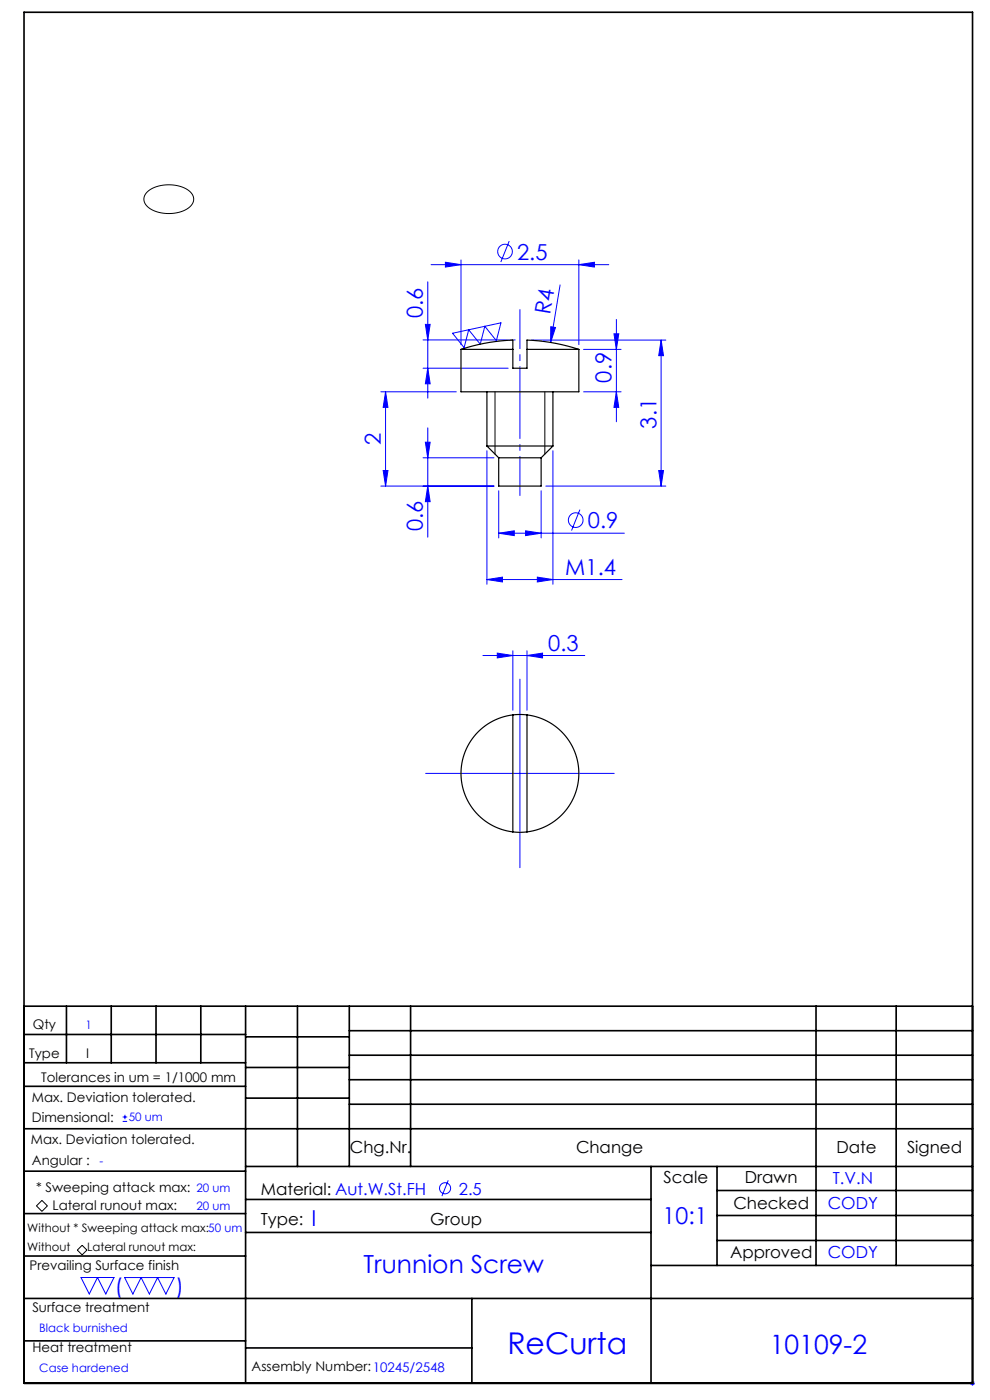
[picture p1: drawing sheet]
<svg xmlns="http://www.w3.org/2000/svg" width="210mm" height="297mm" viewBox="0 0 210 297" stroke-linecap="round" stroke-linejoin="round" font-family="sans-serif">
<g fill="none" stroke="#00f" stroke-width=".21">
<path d="M90.7 59.8v24.7M91.4 56.1h37.7M94.5 55.6l3.3 .5-3.3 .6zM97.8 55.1v18M108 51.1l-1.8 4.5M122.8 56.1l3.3-.5v1.1zM122.8 55.1v18M89.7 72.1h19.6M89.7 78.1h18.1M90.2 68.8h1l-.5 3.3zM90.7 78.1l.5 3.3h-1zM96 70.7l10.3-2.2-1 3.8-2.5-3.1-.9 3.8-2.5-3-1 3.8z"/>
<path d="M112.8 72.1h28.4M116.8 69.3l1 .2-1 3.2zM118.8 60.4l-2 12.3M123.8 74.1h7.9M130.2 70.8h1.1l-.6 3.3zM130.7 67.8v21.7M140.2 72.1l.5 3.3h-1zM140.2 72.1v31M80.8 83.1h16M81.3 99.8h1l-.5 3.3zM81.8 83.1l.5 3.3h-1zM81.8 83.1v20"/>
<path d="M89.7 97.1h15.1M90.2 93.8h1l-.5 3.3zM90.7 90.8v23.2M103.3 95.6v28.3M117.3 95.6v28.3M123.8 83.1h7.9M130.7 83.1l.6 3.3h-1.1zM139.7 99.8h1l-.5 3.3zM80.8 103.1h24M90.7 103.1l.5 3.3h-1zM105.8 113.1l3.3-.5v1zM105.8 104.1v10"/>
<path d="M105.8 113.1h26.6M111.5 112.6l3.3 .5-3.3 .5zM114.8 104.1v10M115.8 103.1h25.4M123 108.1l-1.8 4.5M102.4 139.1h21.6M103.3 122.9l3.3-.5v1.1zM103.3 122.9h28.7M105.5 138.6l3.3 .5-3.3 .5zM108.8 138.1v12.6M111.8 139.1l3.3-.5v1zM111.8 138.1v12.6"/>
<path d="M114 122.4l3.3 .5-3.3 .6zM110.3 144.1v40M90.3 164.1h40M26 237.9h1M26 237h1M26.5 236.5v.9M95.1 250.4l-1.4 3.4M17.2 271h7l-1.8 3.5-1.7-3.5-1.8 3.5zM26.4 271h10.5l-1.7 3.5-1.8-3.5-1.7 3.5-1.8-3.5-1.7 3.5zM205.8 293.5h1M205.9 293.1l.7 .7M206.3 293v1"/>
<path d="M206.6 293.1l-.7 .7"/>
<circle cx="107.1" cy="53.4" r="1.56"/>
<circle cx="122.1" cy="110.3" r="1.56"/>
<circle cx="94.4" cy="252.1" r="1.18"/>
</g>
<path d="M31.2 40.8a7.5 7.5 0 0 1 9.3 .1 2.16 2.16 0 0 1-.8 3.4 7.7 7.7 0 0 1-8.6-.6 1.97 1.97 0 0 1 .1-2.9zM105 83.1v13.2M115.6 83.1v13.2M8.9 254.7l1.2 1.1-1.2 1.2-1.2-1.2zM16.4 265.2l1-1 1 1-1 1z" fill="none" stroke="#000" stroke-width=".21"/>
<path d="M110.3 65.7v39.4" fill="none" stroke="#00f" stroke-width=".21" stroke-dasharray="15.2 1.3 1.3 1.3" stroke-dashoffset="7"/>
<g fill="none" stroke="#000" stroke-width=".35">
<path d="M5.1 2.6h201.2v290.9h-201.2zM5.1 213.5h201.2M5.1 219.5h47M14.1 213.5v12M23.6 213.5v12M33.1 213.5v12M42.6 213.5v12M52.1 213.5v80M52.1 220h22M63.1 213.5v34M74.1 218.7h132.2M74.1 213.5v34"/>
<path d="M87.1 213.5v34M173.1 213.5v55M190.1 213.5v55M5.1 239.5h201.2M5.1 230.5h47M5.1 225.5h47M52.1 226.5h22M52.1 233h22M74.1 223.9h132.2M74.1 229.1h132.2M74.1 234.3h132.2M5.1 257.5h47"/>
<path d="M5.1 248.5h47M52.1 247.5h154.2M52.1 254.5h86M138.1 247.5v46M152.1 247.5v21M152.1 252.6h54.2M152.1 257.9h54.2M5.1 275.5h201.2M5.1 266.5h47M52.1 261.5h86M100.1 275.5v18M138.1 268.5h68.2"/>
<path d="M152.1 263.2h54.2M5.1 284.5h47M52.1 286h48"/>
</g>
<g fill="#00f">
<path d="M116.8 69.3l1 .2-1 3.2z"/>
<path d="M94.5 55.6l3.3 .5-3.3 .6zM122.8 56.1l3.3-.5v1.1zM105.8 113.1l3.3-.5v1zM111.5 112.6l3.3 .5-3.3 .5zM103.3 122.9l3.3-.5v1.1zM114 122.4l3.3 .5-3.3 .6zM105.5 138.6l3.3 .5-3.3 .5zM111.8 139.1l3.3-.5v1z"/>
<path d="M139.7 99.8h1l-.5 3.3zM140.2 72.1l.5 3.3h-1zM130.7 83.1l.6 3.3h-1.1zM130.2 70.8h1.1l-.6 3.3z"/>
<path d="M90.2 68.8h1l-.5 3.3zM90.7 78.1l.5 3.3h-1zM90.2 93.8h1l-.5 3.3zM90.7 103.1l.5 3.3h-1zM81.8 83.1l.5 3.3h-1zM81.3 99.8h1l-.5 3.3z"/>
</g>
<g fill="none" stroke="#000" stroke-width=".25">
<path d="M97.8 74.1a40 40 0 0 1 11-2v2M97.8 74.1v9h25v-9M97.8 74.1h11M108.8 74.1v4h3v-4M111.8 74.1v-2a40 40 0 0 1 11 2M111.8 74.1h11M103.3 94.6h14M103.3 83.1v11.5M103.3 94.6l2.5 2.5M105.8 97.1h9M105.8 97.1v6h9v-6M117.3 83.1v11.5"/>
<path d="M117.3 94.6l-2.5 2.5M108.8 151.7v24.8M108.8 151.7a12.5 12.5 0 0 0-11 12.4 12.5 12.5 0 0 0 11 12.4M108.8 151.7h3M111.8 151.7a12.5 12.5 0 0 1 11 12.4 12.5 12.5 0 0 1-11 12.4M111.8 151.7v24.8M108.8 176.5h3"/>
</g>
<text font-size="6.3" fill="#00f" x="107.6" y="287.3">ReCurta</text>
<text font-size="5.6" fill="#00f" x="163.3" y="287.2">10109-2</text>
<text font-size="5.3" fill="#00f" x="77.1" y="270.1">Trunnion Screw</text>
<text font-size="4.9" fill="#00f" x="140.6" y="259.7">10:1</text>
<g font-size="4.7" fill="#00f">
<text x="109.7" y="55.1">2.5</text>
<text x="89.7" y="67.5" transform="rotate(-90 89.7 67.5)">0.6</text>
<text x="116.7" y="66.9" transform="rotate(-81 116.7 66.9)">R4</text>
<text x="129.7" y="81.2" transform="rotate(-90 129.7 81.2)">0.9</text>
<text x="80.8" y="94.4" transform="rotate(-90 80.8 94.4)">2</text>
<text x="139.2" y="90.9" transform="rotate(-90 139.2 90.9)">3.1</text>
<text x="89.7" y="112.7" transform="rotate(-90 89.7 112.7)">0.6</text>
<text x="124.7" y="112.1">0.9</text>
<text x="119.9" y="121.9">M1.4</text>
<text x="116.3" y="138">0.3</text>
<text x="66.1" y="260">I</text>
<text x="24.4" y="274.5">(</text>
<text x="37.3" y="274.5">)</text>
</g>
<g font-size="3.5">
<text x="74.2" y="244.7">Chg.Nr.</text>
<text x="122.2" y="244.7">Change</text>
<text x="177.4" y="244.7">Date</text>
<text x="192.4" y="244.7">Signed</text>
<text x="140.8" y="250.9">Scale</text>
<text x="158" y="250.9">Drawn</text>
<text x="55.3" y="253.5">Material: Aut.W.St.FH</text>
<text x="155.6" y="256.4">Checked</text>
<text x="55.3" y="259.8">Type:</text>
<text x="91.3" y="259.8">Group</text>
<text x="154.9" y="266.9">Approved</text>
</g>
<g font-size="3.5" fill="#00f">
<text x="176.6" y="251.1">T.V.N</text>
<text x="97.3" y="253.4">2.5</text>
<text x="175.6" y="256.6">CODY</text>
<text x="175.6" y="267">CODY</text>
</g>
<g font-size="2.8">
<text x="7" y="218.4">Qty</text>
<text x="6.2" y="224.5">Type</text>
<text x="18.2" y="224.5">I</text>
<text x="6.8" y="233.7">Max. Deviation tolerated.</text>
<text x="8.8" y="229.4">Tolerances in um = 1/1000 mm</text>
<text x="6.8" y="238.1">Dimensional:</text>
<text x="6.6" y="242.8">Max. Deviation tolerated.</text>
<text x="6.8" y="247.1">Angular :</text>
<text x="7.6" y="252.9">* Sweeping attack max:</text>
<text x="11.2" y="256.7">Lateral runout max:</text>
<text x="6.3" y="269.5">Prevailing Surface finish</text>
<text x="6.9" y="278.3">Surface treatment</text>
<text x="6.9" y="286.7">Heat treatment</text>
<text x="53.4" y="290.9">Assembly Number:10245/2548</text>
</g>
<g font-size="2.5" fill="#00f">
<text x="18.1" y="218.3">1</text>
<text x="27.3" y="237.9">50 um</text>
<text x="21.1" y="247.1">-</text>
<text x="41.7" y="256.6">20 um</text>
<text x="41.7" y="252.9">20 um</text>
<text x="8.3" y="282.6">Black burnished</text>
<text x="8.3" y="291">Case hardened</text>
</g>
<g font-size="2.5">
<text x="5.8" y="261.4">Without * Sweeping attack max:50 um</text>
<text x="5.8" y="265.4">Without</text>
<text x="18.5" y="265.3">Lateral runout max:</text>
</g>
</svg>
